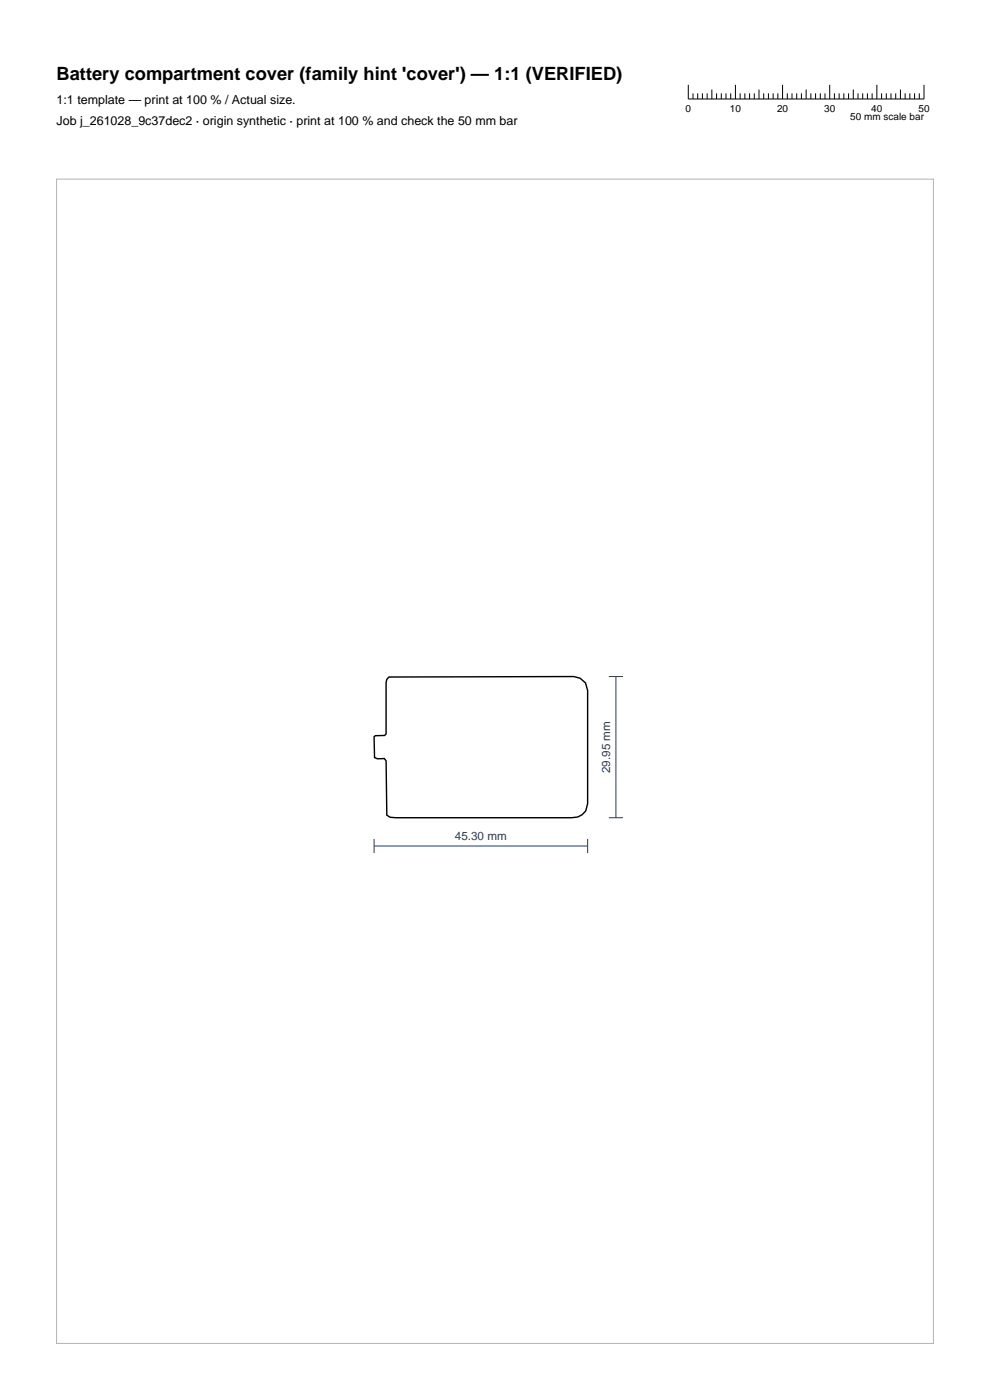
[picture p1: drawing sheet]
<svg xmlns="http://www.w3.org/2000/svg" width="210mm" height="297mm" viewBox="0 0 210 297" stroke-linecap="round" stroke-linejoin="round" font-family="sans-serif">
<g fill="none" stroke="#000" stroke-width=".21">
<path d="M146 18v3h50v-3M147 19.8v1.2M148 19.8v1.2M149 19.8v1.2M150 19.8v1.2M151 19v2M152 19.8v1.2M153 19.8v1.2M154 19.8v1.2M155 19.8v1.2M156 18v3M157 19.8v1.2"/>
<path d="M158 19.8v1.2M159 19.8v1.2M160 19.8v1.2M161 19v2M162 19.8v1.2M163 19.8v1.2M164 19.8v1.2M165 19.8v1.2M166 18v3M167 19.8v1.2M168 19.8v1.2M169 19.8v1.2"/>
<path d="M170 19.8v1.2M171 19v2M172 19.8v1.2M173 19.8v1.2M174 19.8v1.2M175 19.8v1.2M176 18v3M177 19.8v1.2M178 19.8v1.2M179 19.8v1.2M180 19.8v1.2M181 19v2"/>
<path d="M182 19.8v1.2M183 19.8v1.2M184 19.8v1.2M185 19.8v1.2M186 18v3M187 19.8v1.2M188 19.8v1.2M189 19.8v1.2M190 19.8v1.2M191 19v2M192 19.8v1.2M193 19.8v1.2"/>
<path d="M194 19.8v1.2M195 19.8v1.2"/>
</g>
<path d="M82.5 143.6l39.2-.1 1.3 .4 1.2 1 .5 1.6v24a3.1 3.1 0 0 1-3.4 3h-37.3l-1.3-.1-.6-.5-.2-11.5-.3-.5-1.5 .1-.6-.3-.2-4.4 .3-.2 2-.1 .3-.3v-10.9l.2-.7z" fill="none" stroke="#000" stroke-width=".3"/>
<path d="M129.2 143.5h2.9M130.7 143.5v30M79.3 179.5h45.4M79.3 178v3M124.7 178v3M129.2 173.5h2.9" fill="none" stroke="#1f3b5e" stroke-width=".21"/>
<path d="M12 38h186v247h-186z" fill="none" stroke="#b3b3b3" stroke-width=".21"/>
<text font-size="3.9" x="12" y="17">Battery compartment cover (family hint 'cover') — 1:1 (VERIFIED)</text>
<g font-size="2.6">
<text x="12" y="22">1:1 template — print at 100 % / Actual size.</text>
<text x="12" y="26.5">Job j_261028_9c37dec2 · origin synthetic · print at 100 % and check the 50 mm bar</text>
</g>
<g font-size="2.5" fill="#1f3b5e">
<text x="129.5" y="164" transform="rotate(-90 129.5 164)">29.95 mm</text>
<text x="96.5" y="178.3">45.30 mm</text>
</g>
<g font-size="2.1">
<text x="145.4" y="23.8">0</text>
<text x="154.8" y="23.8">10</text>
<text x="164.8" y="23.8">20</text>
<text x="174.8" y="23.8">30</text>
<text x="184.8" y="23.8">40</text>
<text x="194.8" y="23.8">50</text>
<text x="180.4" y="25.5">50 mm scale bar</text>
</g>
</svg>
